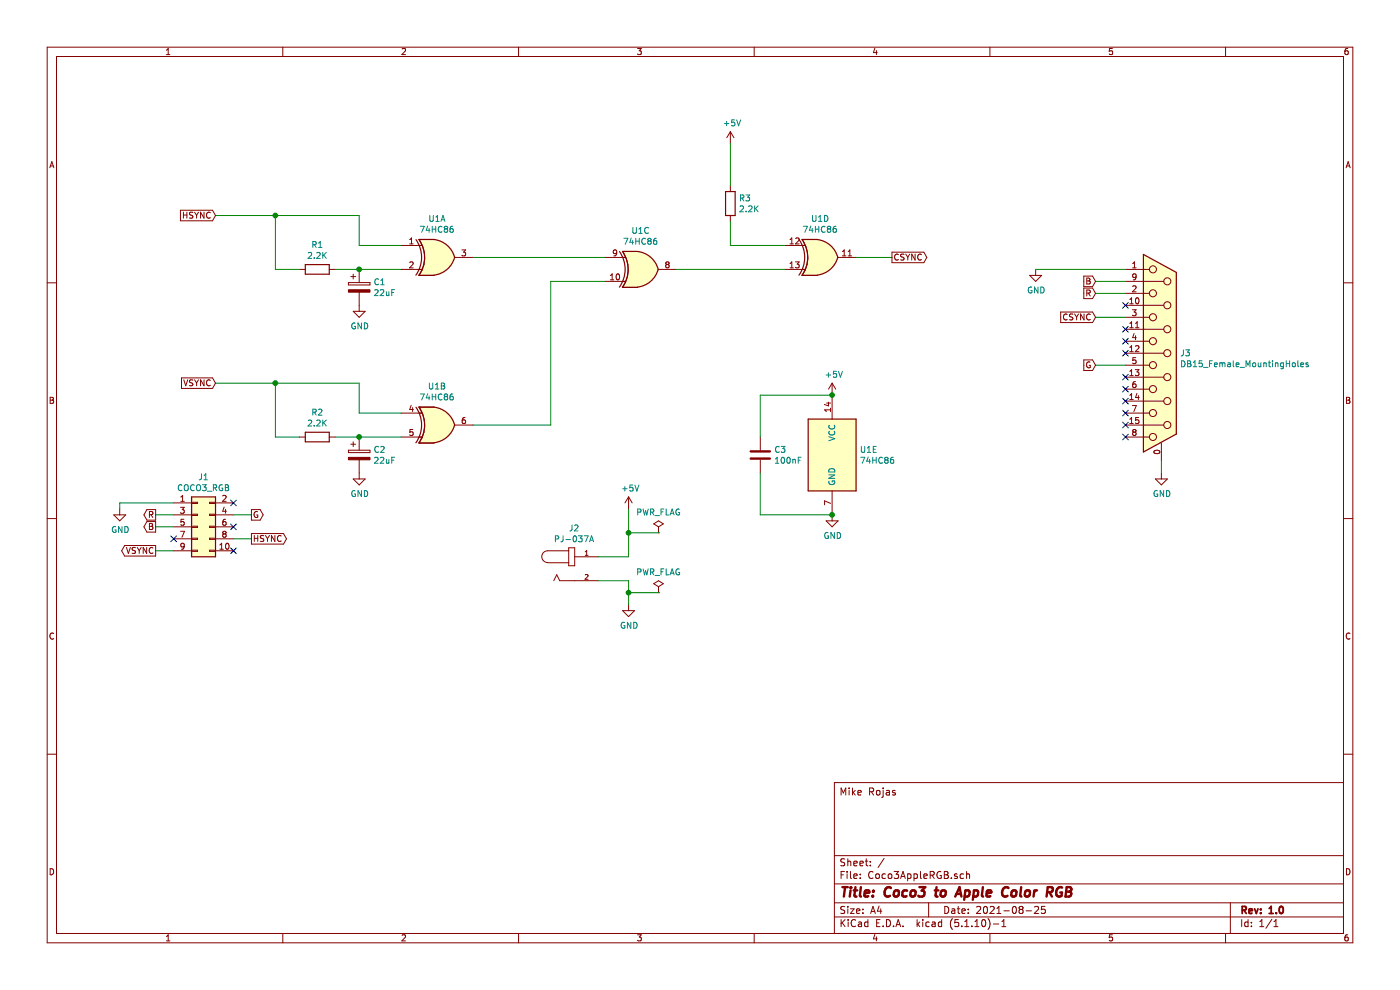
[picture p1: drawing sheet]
EESchema Schematic File Version 4
EELAYER 30 0
EELAYER END
$Descr A4 11693 8268
encoding utf-8
Sheet 1 1
Title "Coco3 to Apple Color RGB"
Date "2021-08-25"
Rev "1.0"
Comp ""
Comment1 ""
Comment2 ""
Comment3 ""
Comment4 "Mike Rojas"
$EndDescr
$Comp
L 74xx:74HC86 U1
U 1 1
P 3650 2150
F 0 "U1" H 3650 2475 50  0000 C CNN
F 1 "74HC86" H 3650 2384 50  0000 C CNN
F 2 "Package_SO:TSSOP-14_4.4x5mm_P0.65mm" H 3650 2150 50  0001 C CNN
F 3 "http://www.ti.com/lit/gpn/sn74HC86" H 3650 2150 50  0001 C CNN
	1    3650 2150
	1    0    0    -1  
$EndComp
$Comp
L 74xx:74HC86 U1
U 2 1
P 3650 3550
F 0 "U1" H 3650 3875 50  0000 C CNN
F 1 "74HC86" H 3650 3784 50  0000 C CNN
F 2 "Package_SO:TSSOP-14_4.4x5mm_P0.65mm" H 3650 3550 50  0001 C CNN
F 3 "http://www.ti.com/lit/gpn/sn74HC86" H 3650 3550 50  0001 C CNN
	2    3650 3550
	1    0    0    -1  
$EndComp
$Comp
L 74xx:74HC86 U1
U 3 1
P 5350 2250
F 0 "U1" H 5350 2575 50  0000 C CNN
F 1 "74HC86" H 5350 2484 50  0000 C CNN
F 2 "Package_SO:TSSOP-14_4.4x5mm_P0.65mm" H 5350 2250 50  0001 C CNN
F 3 "http://www.ti.com/lit/gpn/sn74HC86" H 5350 2250 50  0001 C CNN
	3    5350 2250
	1    0    0    -1  
$EndComp
$Comp
L 74xx:74HC86 U1
U 4 1
P 6850 2150
F 0 "U1" H 6850 2475 50  0000 C CNN
F 1 "74HC86" H 6850 2384 50  0000 C CNN
F 2 "Package_SO:TSSOP-14_4.4x5mm_P0.65mm" H 6850 2150 50  0001 C CNN
F 3 "http://www.ti.com/lit/gpn/sn74HC86" H 6850 2150 50  0001 C CNN
	4    6850 2150
	1    0    0    -1  
$EndComp
Wire Wire Line
	3950 2150 5050 2150
Wire Wire Line
	3950 3550 4600 3550
Wire Wire Line
	4600 2350 5050 2350
Wire Wire Line
	5650 2250 6550 2250
$Comp
L Device:R R1
U 1 1
P 2650 2250
F 0 "R1" V 2443 2250 50  0000 C CNN
F 1 "2.2K" V 2534 2250 50  0000 C CNN
F 2 "Resistor_SMD:R_1206_3216Metric_Pad1.30x1.75mm_HandSolder" V 2580 2250 50  0001 C CNN
F 3 "~" H 2650 2250 50  0001 C CNN
	1    2650 2250
	0    1    1    0   
$EndComp
$Comp
L Device:R R2
U 1 1
P 2650 3650
F 0 "R2" V 2443 3650 50  0000 C CNN
F 1 "2.2K" V 2534 3650 50  0000 C CNN
F 2 "Resistor_SMD:R_1206_3216Metric_Pad1.30x1.75mm_HandSolder" V 2580 3650 50  0001 C CNN
F 3 "~" H 2650 3650 50  0001 C CNN
	1    2650 3650
	0    1    1    0   
$EndComp
Wire Wire Line
	2800 3650 3000 3650
$Comp
L Connector:DB15_Female_MountingHoles J3
U 1 1
P 9700 2950
F 0 "J3" H 9855 2952 50  0000 L CNN
F 1 "DB15_Female_MountingHoles" H 9855 2861 50  0000 L CNN
F 2 "Connector_Dsub:DSUB-15_Female_Horizontal_P2.77x2.84mm_EdgePinOffset9.90mm_Housed_MountingHolesOffset11.32mm" H 9700 2950 50  0001 C CNN
F 3 " ~" H 9700 2950 50  0001 C CNN
	1    9700 2950
	1    0    0    -1  
$EndComp
$Comp
L Connector_Generic:Conn_02x05_Odd_Even J1
U 1 1
P 1650 4400
F 0 "J1" H 1700 4817 50  0000 C CNN
F 1 "COCO3_RGB" H 1700 4726 50  0000 C CNN
F 2 "Connector_IDC:IDC-Header_2x05_P2.54mm_Vertical" H 1650 4400 50  0001 C CNN
F 3 "~" H 1650 4400 50  0001 C CNN
	1    1650 4400
	1    0    0    -1  
$EndComp
Text GLabel 1800 1800 0    50   Input ~ 0
HSYNC
Wire Wire Line
	1800 1800 2300 1800
Wire Wire Line
	3000 1800 3000 2050
Wire Wire Line
	3000 2050 3350 2050
Wire Wire Line
	2500 2250 2300 2250
Wire Wire Line
	2300 2250 2300 1800
Connection ~ 2300 1800
Wire Wire Line
	2300 1800 3000 1800
$Comp
L Device:CP C1
U 1 1
P 3000 2400
F 0 "C1" H 3118 2446 50  0000 L CNN
F 1 "22uF" H 3118 2355 50  0000 L CNN
F 2 "Capacitor_SMD:C_1210_3225Metric_Pad1.33x2.70mm_HandSolder" H 3038 2250 50  0001 C CNN
F 3 "~" H 3000 2400 50  0001 C CNN
	1    3000 2400
	1    0    0    -1  
$EndComp
$Comp
L Device:CP C2
U 1 1
P 3000 3800
F 0 "C2" H 3118 3846 50  0000 L CNN
F 1 "22uF" H 3118 3755 50  0000 L CNN
F 2 "Capacitor_SMD:C_1210_3225Metric_Pad1.33x2.70mm_HandSolder" H 3038 3650 50  0001 C CNN
F 3 "~" H 3000 3800 50  0001 C CNN
	1    3000 3800
	1    0    0    -1  
$EndComp
Connection ~ 3000 3650
Wire Wire Line
	3000 3650 3350 3650
Text GLabel 1800 3200 0    50   Input ~ 0
VSYNC
Wire Wire Line
	1800 3200 2300 3200
Wire Wire Line
	3000 3200 3000 3450
Wire Wire Line
	3000 3450 3350 3450
Wire Wire Line
	2500 3650 2300 3650
Wire Wire Line
	2300 3650 2300 3200
Connection ~ 2300 3200
Wire Wire Line
	2300 3200 3000 3200
$Comp
L power:GND #PWR0101
U 1 1
P 3000 2550
F 0 "#PWR0101" H 3000 2300 50  0001 C CNN
F 1 "GND" H 3005 2377 50  0000 C CNN
F 2 "" H 3000 2550 50  0001 C CNN
F 3 "" H 3000 2550 50  0001 C CNN
	1    3000 2550
	1    0    0    -1  
$EndComp
Wire Wire Line
	2800 2250 3000 2250
Connection ~ 3000 2250
Wire Wire Line
	3000 2250 3350 2250
Wire Wire Line
	4600 2350 4600 3550
$Comp
L power:GND #PWR0102
U 1 1
P 3000 3950
F 0 "#PWR0102" H 3000 3700 50  0001 C CNN
F 1 "GND" H 3005 3777 50  0000 C CNN
F 2 "" H 3000 3950 50  0001 C CNN
F 3 "" H 3000 3950 50  0001 C CNN
	1    3000 3950
	1    0    0    -1  
$EndComp
$Comp
L power:+5V #PWR0103
U 1 1
P 6100 1200
F 0 "#PWR0103" H 6100 1050 50  0001 C CNN
F 1 "+5V" H 6115 1373 50  0000 C CNN
F 2 "" H 6100 1200 50  0001 C CNN
F 3 "" H 6100 1200 50  0001 C CNN
	1    6100 1200
	1    0    0    -1  
$EndComp
Wire Wire Line
	6100 1200 6100 1550
$Comp
L Device:R R3
U 1 1
P 6100 1700
F 0 "R3" H 6170 1746 50  0000 L CNN
F 1 "2.2K" H 6170 1655 50  0000 L CNN
F 2 "Resistor_SMD:R_1206_3216Metric_Pad1.30x1.75mm_HandSolder" V 6030 1700 50  0001 C CNN
F 3 "~" H 6100 1700 50  0001 C CNN
	1    6100 1700
	1    0    0    -1  
$EndComp
Wire Wire Line
	6100 1850 6100 2050
Wire Wire Line
	6100 2050 6550 2050
$Comp
L power:GND #PWR0104
U 1 1
P 8650 2250
F 0 "#PWR0104" H 8650 2000 50  0001 C CNN
F 1 "GND" H 8655 2077 50  0000 C CNN
F 2 "" H 8650 2250 50  0001 C CNN
F 3 "" H 8650 2250 50  0001 C CNN
	1    8650 2250
	1    0    0    -1  
$EndComp
Wire Wire Line
	8650 2250 9400 2250
Text GLabel 9150 2450 0    50   Input ~ 0
R
Wire Wire Line
	9400 2450 9150 2450
Text GLabel 9150 3050 0    50   Input ~ 0
G
Wire Wire Line
	9150 3050 9400 3050
Text GLabel 9150 2350 0    50   Input ~ 0
B
Wire Wire Line
	9150 2350 9400 2350
Text GLabel 9150 2650 0    50   Input ~ 0
CSYNC
Wire Wire Line
	9150 2650 9400 2650
Text GLabel 7450 2150 2    50   Output ~ 0
CSYNC
Wire Wire Line
	7450 2150 7150 2150
Text GLabel 1300 4300 0    50   Output ~ 0
R
Wire Wire Line
	1300 4300 1450 4300
Text GLabel 2100 4300 2    50   Output ~ 0
G
Wire Wire Line
	2100 4300 1950 4300
Text GLabel 1300 4400 0    50   Output ~ 0
B
Wire Wire Line
	1300 4400 1450 4400
Text GLabel 1300 4600 0    50   Output ~ 0
VSYNC
Wire Wire Line
	1300 4600 1450 4600
Text GLabel 2100 4500 2    50   Output ~ 0
HSYNC
Wire Wire Line
	2100 4500 1950 4500
$Comp
L power:GND #PWR0105
U 1 1
P 1000 4250
F 0 "#PWR0105" H 1000 4000 50  0001 C CNN
F 1 "GND" H 1005 4077 50  0000 C CNN
F 2 "" H 1000 4250 50  0001 C CNN
F 3 "" H 1000 4250 50  0001 C CNN
	1    1000 4250
	1    0    0    -1  
$EndComp
Wire Wire Line
	1000 4250 1000 4200
Wire Wire Line
	1000 4200 1450 4200
NoConn ~ 1950 4200
NoConn ~ 1950 4400
NoConn ~ 1450 4500
NoConn ~ 1950 4600
$Comp
L power:+5V #PWR0106
U 1 1
P 6950 3300
F 0 "#PWR0106" H 6950 3150 50  0001 C CNN
F 1 "+5V" H 6965 3473 50  0000 C CNN
F 2 "" H 6950 3300 50  0001 C CNN
F 3 "" H 6950 3300 50  0001 C CNN
	1    6950 3300
	1    0    0    -1  
$EndComp
$Comp
L power:GND #PWR0107
U 1 1
P 6950 4300
F 0 "#PWR0107" H 6950 4050 50  0001 C CNN
F 1 "GND" H 6955 4127 50  0000 C CNN
F 2 "" H 6950 4300 50  0001 C CNN
F 3 "" H 6950 4300 50  0001 C CNN
	1    6950 4300
	1    0    0    -1  
$EndComp
$Comp
L Device:C C3
U 1 1
P 6350 3800
F 0 "C3" H 6465 3846 50  0000 L CNN
F 1 "100nF" H 6465 3755 50  0000 L CNN
F 2 "Capacitor_SMD:C_0805_2012Metric_Pad1.18x1.45mm_HandSolder" H 6388 3650 50  0001 C CNN
F 3 "~" H 6350 3800 50  0001 C CNN
	1    6350 3800
	1    0    0    -1  
$EndComp
$Comp
L power:GND #PWR0108
U 1 1
P 5250 5050
F 0 "#PWR0108" H 5250 4800 50  0001 C CNN
F 1 "GND" H 5255 4877 50  0000 C CNN
F 2 "" H 5250 5050 50  0001 C CNN
F 3 "" H 5250 5050 50  0001 C CNN
	1    5250 5050
	1    0    0    -1  
$EndComp
Wire Wire Line
	5000 4850 5250 4850
Wire Wire Line
	5250 4850 5250 4950
$Comp
L power:+5V #PWR0109
U 1 1
P 5250 4250
F 0 "#PWR0109" H 5250 4100 50  0001 C CNN
F 1 "+5V" H 5265 4423 50  0000 C CNN
F 2 "" H 5250 4250 50  0001 C CNN
F 3 "" H 5250 4250 50  0001 C CNN
	1    5250 4250
	1    0    0    -1  
$EndComp
Wire Wire Line
	5000 4650 5250 4650
Wire Wire Line
	5250 4650 5250 4450
NoConn ~ 9400 2550
NoConn ~ 9400 2750
NoConn ~ 9400 2850
NoConn ~ 9400 2950
NoConn ~ 9400 3150
NoConn ~ 9400 3250
NoConn ~ 9400 3350
NoConn ~ 9400 3450
NoConn ~ 9400 3550
NoConn ~ 9400 3650
$Comp
L power:GND #PWR0110
U 1 1
P 9700 3950
F 0 "#PWR0110" H 9700 3700 50  0001 C CNN
F 1 "GND" H 9705 3777 50  0000 C CNN
F 2 "" H 9700 3950 50  0001 C CNN
F 3 "" H 9700 3950 50  0001 C CNN
	1    9700 3950
	1    0    0    -1  
$EndComp
Wire Wire Line
	9700 3850 9700 3950
$Comp
L power:PWR_FLAG #FLG0101
U 1 1
P 5500 4450
F 0 "#FLG0101" H 5500 4525 50  0001 C CNN
F 1 "PWR_FLAG" H 5500 4623 50  0000 C CNN
F 2 "" H 5500 4450 50  0001 C CNN
F 3 "~" H 5500 4450 50  0001 C CNN
	1    5500 4450
	1    0    0    -1  
$EndComp
Wire Wire Line
	5500 4450 5250 4450
Connection ~ 5250 4450
Wire Wire Line
	5250 4450 5250 4250
$Comp
L power:PWR_FLAG #FLG0102
U 1 1
P 5500 4950
F 0 "#FLG0102" H 5500 5025 50  0001 C CNN
F 1 "PWR_FLAG" H 5500 5123 50  0000 C CNN
F 2 "" H 5500 4950 50  0001 C CNN
F 3 "~" H 5500 4950 50  0001 C CNN
	1    5500 4950
	1    0    0    -1  
$EndComp
Wire Wire Line
	5250 4950 5500 4950
Connection ~ 5250 4950
Wire Wire Line
	5250 4950 5250 5050
$Comp
L 74xx:74HC86 U1
U 5 1
P 6950 3800
F 0 "U1" H 7180 3846 50  0000 L CNN
F 1 "74HC86" H 7180 3755 50  0000 L CNN
F 2 "" H 6950 3800 50  0001 C CNN
F 3 "http://www.ti.com/lit/gpn/sn74HC86" H 6950 3800 50  0001 C CNN
	5    6950 3800
	1    0    0    -1  
$EndComp
Connection ~ 6950 3300
Connection ~ 6950 4300
Wire Wire Line
	6350 3300 6350 3650
Wire Wire Line
	6350 3300 6950 3300
Wire Wire Line
	6350 3950 6350 4300
Wire Wire Line
	6350 4300 6950 4300
$Comp
L PJ-037A:PJ-037A J2
U 1 1
P 4800 4750
F 0 "J2" H 4795 5090 50  0000 C CNN
F 1 "PJ-037A" H 4795 4999 50  0000 C CNN
F 2 "CUI_PJ-037A" H 4800 4750 50  0001 L BNN
F 3 "" H 4800 4750 50  0001 L BNN
F 4 "Manufacturer recommendations" H 4800 4750 50  0001 L BNN "STANDARD"
F 5 "CUI INC" H 4800 4750 50  0001 L BNN "MANUFACTURER"
	1    4800 4750
	1    0    0    -1  
$EndComp
$EndSCHEMATC
